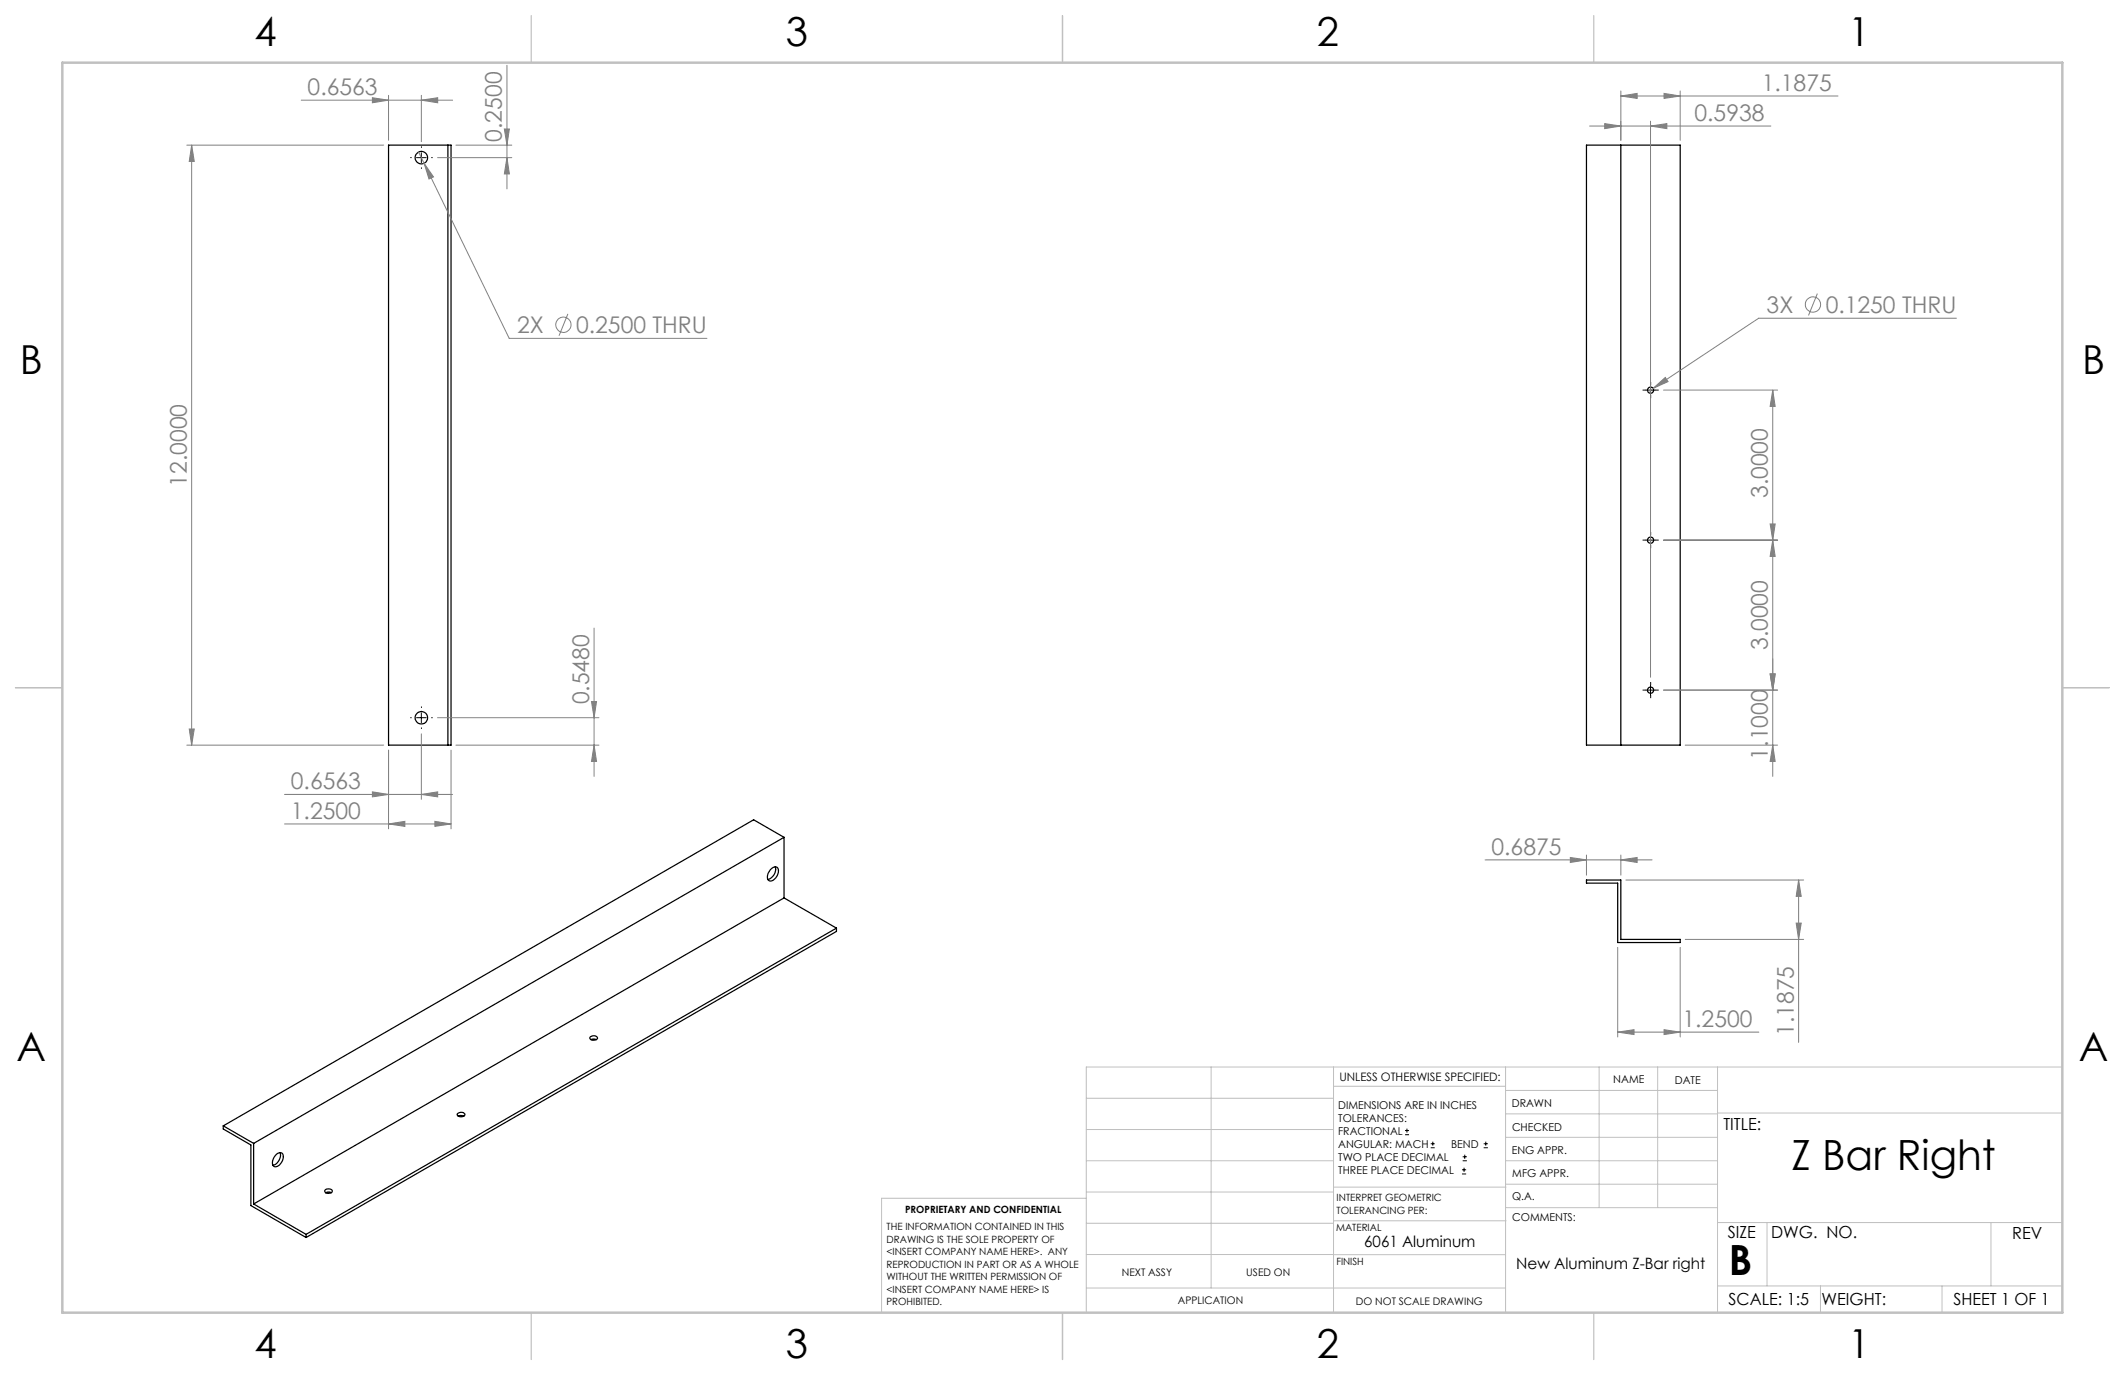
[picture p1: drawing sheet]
<svg xmlns="http://www.w3.org/2000/svg" width="432mm" height="279mm" viewBox="0 0 432 279" stroke-linecap="round" stroke-linejoin="round" font-family="sans-serif">
<g fill="none" stroke="#000" stroke-width=".25">
<path d="M79 29.5h12.7v121.9h-12.7zM91 29.5v121.9M322.4 29.5h19v121.9h-19zM329.4 29.5v121.9M156.5 176.8a1.02 1.02 0 0 1 1.5-.4 2.06 2.06 0 0 1-1.5 2.6 1.01 1.01 0 0 1-.4-1.5zM157.5 176.1a2.12 2.12 0 0 1-1.5 2.6M159.3 170.1l-6.2-3.5-107.7 62.2M159.3 170.1l-107.8 62.2M159.3 170.1v12.4M322.4 178.8h7v12.1h12v.6h-12.7v-12h-6.3zM159.3 182.5l-107.8 62.2M159.3 182.5l10.7 6.1"/>
<path d="M170 188.6l-107.8 62.2M170 188.6v.7l-107.8 62.2M119.9 210.8a.91 .91 0 0 1 1.5 .2 .98 .98 0 0 1-1.6 0zM120.1 211.2l.4-.1 .7 .1M45.4 228.8v.6l5.6 3.3v12.3l11.2 6.5M45.4 228.8l6.1 3.5M51.5 232.3v12.4M56.2 234.6a.8 .8 0 0 1 1.1-.3 .8 .8 0 0 1 .2 1.1 1.73 1.73 0 0 1-1.8 1.6 1.82 1.82 0 0 1 .5-2.4zM56.9 234.2a2.18 2.18 0 0 1-1.5 2.6M92.9 226.3a.91 .91 0 0 1 1.6 .3 .96 .96 0 0 1-1.6-.1zM93.1 226.8l.5-.1 .7 .1M51.5 244.7l10.7 6.1"/>
<path d="M62.2 250.8v.7M66.1 241.7l.8-.1 .6 .3a.78 .78 0 0 1-.8 .6 .78 .78 0 0 1-.7-.6zM66.2 242.4l.4-.2 .7 .2"/>
<circle cx="85.6" cy="32" r="1.27"/>
<circle cx="335.4" cy="79.3" r=".63"/>
<circle cx="335.4" cy="109.8" r=".63"/>
<circle cx="85.6" cy="145.8" r="1.27"/>
<circle cx="335.4" cy="140.2" r=".63"/>
</g>
<g fill="none" stroke="#808080" stroke-width=".2">
<path d="M75.7 19.9l3.3 .5-3.3 .5zM79 19.4v9.1M85.6 19.4v9.4M103 13.3v25.1M329.4 19.5l3.3-.5v1zM329.4 18.5v10M329.4 19.5h44.1M338.1 19l3.3 .5-3.3 .5zM341.4 18.5v10M38 29.5h40M38.9 29.5l.6 3.3h-1zM38.9 29.5v121.9"/>
<path d="M61.2 20.4h30.8M85.1 30.9l1.1 2.3M85.6 20.4l3.3-.5v1zM86.2 33.2l1.9 2.7-.9 .5zM86.2 33.2l17.3 35.6h40.2M88.9 32h15.1M92.6 29.5h11.4M102.5 26.2h1l-.5 3.3zM103 32l.5 3.3h-1zM323 25.6h36.8M326.1 25.1l3.3 .5-3.3 .5zM335.4 25.6l3.3-.5v1z"/>
<path d="M335.4 24.6v113M369.3 59.7l-1.8 4.4M115.4 63.8l-1.8 4.4M335.9 78.9l2.5-2.2 .5 .8zM335.9 78.9l-1 .7M338 79.3h23.2M360.2 79.3l.5 3.3h-1zM360.2 79.3v78.5M397.5 64.7h-40.1l-21.5 14.2M338 109.7h23.2M359.7 106.5h1l-.5 3.2zM360.2 109.7l.5 3.4h-1z"/>
<path d="M120.7 127.6v30.2M359.7 136.9h1l-.5 3.3zM38 151.4h40M38.5 148.1h1l-.6 3.3zM79 152.4v16M85.6 149.1v13.3M88.9 145.8h32.8M91.7 152.4v16M92.6 151.4h29.1M120.2 142.6h1l-.5 3.2zM120.7 151.4l.5 3.3h-1zM338 140.2h23.2"/>
<path d="M342.4 151.4h18.8M360.2 151.4l.5 3.3h-1zM57.8 167.4h33.9M57.8 161.4h34.2M75.7 160.9l3.3 .5-3.3 .5zM79 167.4l3.3-.5v1zM85.6 161.4l3.3-.5v1zM88.4 166.9l3.3 .5-3.3 .5zM301.8 174.7h33.9M319.1 174.2l3.3 .5-3.3 .6zM322.4 173.7v4.1M329.4 174.7l3.3-.5v1.1z"/>
<path d="M329.4 173.7v4.1M330.4 178.8h36.1M365.5 178.8l.5 3.3h-1zM365.5 178.8v33M328.7 192.5v18.2M341.4 192.5v18.2M342.4 190.9h24.1M365 187.6h1l-.5 3.3zM328.7 209.7l3.3-.5v1zM328.7 209.7h28.7M338.1 209.2l3.3 .5-3.3 .5z"/>
<circle cx="114.5" cy="66" r="1.55"/>
<circle cx="368.4" cy="61.9" r="1.55"/>
</g>
<g fill="none" stroke="#000" stroke-width=".2">
<path d="M84.6 32h2M85.6 31v2.1M334.4 79.3h2M335.4 78.3v2M334.4 109.7h2M335.4 108.8v2M335.4 139.2v2.1M84.6 145.8h2M85.6 144.9v2M334.4 140.2h2M285.5 230.6h.8M285.5 229.7h.8"/>
<path d="M285.9 229.3v.9M290.7 233.2h.8M290.7 232.4h.8M291.1 232v.8M297.1 238.5h.8M297.1 237.7h.8M297.2 235.9h.9M297.2 235.1h.9M297.5 237.3v.8M297.6 234.6v.9M301.5 233.2h.8M301.5 232.4h.8"/>
<path d="M301.9 232v.8"/>
</g>
<g fill="none" stroke="#000" stroke-width=".2" stroke-dasharray="15.2 1.3 1.3 1.3" stroke-linecap="butt">
<path d="M83.6 32h-.2M85.6 30v-.2M85.6 34v.3M87.6 32h.3M334.4 79.3h-.6M335.4 78.3v-.7M336.4 79.3h.6M335.4 80.3v.6M334.4 109.7h-.6M335.4 108.7v-.6M335.4 110.7v.7M336.4 109.7h.6"/>
<path d="M335.4 139.2v-.6M83.6 145.8h-.2M85.6 143.8v-.2M85.6 147.8v.3M87.6 145.8h.3M334.4 140.2h-.6M335.4 141.2v.7M336.4 140.2h.6"/>
</g>
<g fill="none" stroke="#c0c0c0" stroke-width=".2">
<path d="M246.1 216.8v44.9M271 216.8v49.9M305.9 216.8v49.9M324.9 216.8v28.6M336.8 216.8v28.6M349 216.8v49.9M419.1 216.8h-198.4v49.9M220.7 235.9h50.3M220.7 229.5h50.3M220.7 223.2h50.3M271 220.7h34.9M305.9 231.1h43.1"/>
<path d="M305.9 226.3h43.1M305.9 221.6h43.1M305.9 235.9h43.1M349 226.2h70.1M220.7 248.6h50.3M220.7 242.2h50.3M220.7 254.9h50.3M220.7 243.5h-41.6v23.2M271 255h34.9M271 248.1h35M271 241.2h35M305.9 240.6h43.1"/>
<path d="M306 245.4h43M349 248.4h70.1M359.1 248.4v12.9M404.6 248.4v12.9M220.7 261.7h85.2M349 261.3h70.1M369.9 261.3v5.4M394.6 261.3v5.4"/>
</g>
<path d="M108 3.2v9.5M215.9 3.2v9.5M323.8 3.2v9.5M3.1 139.7h9.6M419.1 139.7h9.5M108 266.7v9.6M215.9 266.7v9.6M323.8 266.7v9.6" fill="none" stroke="#c0c0c0" stroke-width=".25"/>
<path d="M12.7 12.7h406.4v254h-406.4z" fill="none" stroke="#c0c0c0" stroke-width=".5"/>
<g fill="#808080">
<path d="M335.4 25.6l3.3-.5v1zM326.1 25.1l3.3 .5-3.3 .5zM85.6 161.4l3.3-.5v1zM75.7 160.9l3.3 .5-3.3 .5zM85.6 20.4l3.3-.5v1zM75.7 19.9l3.3 .5-3.3 .5zM329.4 174.7l3.3-.5v1.1zM319.1 174.2l3.3 .5-3.3 .6z"/>
<path d="M329.4 19.5l3.3-.5v1zM338.1 19l3.3 .5-3.3 .5zM335.9 78.9l3-1.4-.5-.8zM79 167.4l3.3-.5v1zM88.4 166.9l3.3 .5-3.3 .5zM86.2 33.2l1 3.2 .9-.5zM328.7 209.7l3.3-.5v1zM338.1 209.2l3.3 .5-3.3 .5z"/>
<path d="M360.2 151.4l.5 3.3h-1zM359.7 136.9h1l-.5 3.3zM38.5 148.1h1l-.6 3.3zM38.9 29.5l.6 3.3h-1zM103 32l.5 3.3h-1zM102.5 26.2h1l-.5 3.3zM365 187.6h1l-.5 3.3zM365.5 178.8l.5 3.3h-1z"/>
<path d="M360.2 109.7l.5 3.4h-1zM359.7 136.9h1l-.5 3.3zM360.2 79.3l.5 3.3h-1zM359.7 106.5h1l-.5 3.2zM120.2 142.6h1l-.5 3.2zM120.7 151.4l.5 3.3h-1z"/>
</g>
<g font-size="8.5">
<text x="364" y="237.7">Z Bar Right</text>
<text x="351.3" y="259">B</text>
</g>
<g font-size="8.1">
<text x="51.7" y="9.3">4</text>
<text x="159.7" y="9.3">3</text>
<text x="267.6" y="9.3">2</text>
<text x="375.6" y="9.3">1</text>
<text x="4" y="76">B</text>
<text x="423.1" y="76">B</text>
<text x="3.3" y="215.7">A</text>
<text x="422.4" y="215.7">A</text>
<text x="51.7" y="276">4</text>
<text x="159.7" y="276">3</text>
<text x="267.6" y="276">2</text>
<text x="375.6" y="276">1</text>
</g>
<g font-size="4.7" fill="#808080">
<text x="62.5" y="19.3">0.6563</text>
<text x="358" y="18.5">1.1875</text>
<text x="102" y="28.8" transform="rotate(-90 102 28.8)">0.2500</text>
<text x="344.3" y="24.6">0.5938</text>
<text x="359" y="63.6">3X</text>
<text x="371" y="63.6">0.1250 THRU</text>
<text x="105.1" y="67.7">2X</text>
<text x="117.1" y="67.7">0.2500 THRU</text>
<text x="38" y="98.9" transform="rotate(-90 38 98.9)">12.0000</text>
<text x="359.2" y="101.2" transform="rotate(-90 359.2 101.2)">3.0000</text>
<text x="359.2" y="132.1" transform="rotate(-90 359.2 132.1)">3.0000</text>
<text x="119.7" y="143.1" transform="rotate(-90 119.7 143.1)">0.5480</text>
<text x="359.2" y="154.3" transform="rotate(-90 359.2 154.3)">1.1000</text>
<text x="59.1" y="160.4">0.6563</text>
<text x="59.1" y="166.4">1.2500</text>
<text x="303.1" y="173.7">0.6875</text>
<text x="341.9" y="208.7">1.2500</text>
<text x="364.5" y="210.5" transform="rotate(-90 364.5 210.5)">1.1875</text>
</g>
<g font-size="3.4">
<text x="350.2" y="229.5">TITLE:</text>
<text x="351.1" y="251.6">SIZE</text>
<text x="359.9" y="251.6">DWG. NO.</text>
<text x="408.9" y="251.7">REV</text>
<text x="351.2" y="265.2">SCALE: 1:5</text>
<text x="370.1" y="265.3">WEIGHT:</text>
<text x="396.9" y="265.2">SHEET 1 OF 1</text>
</g>
<g font-size="3.2">
<text x="277.2" y="253.3">6061 Aluminum</text>
<text x="308.1" y="257.8">New Aluminum Z-Bar right</text>
</g>
<text font-size="2.4" x="272.2" y="219.7">UNLESS OTHERWISE SPECIFIED:</text>
<g font-size="2.2">
<text x="327.8" y="220.1">NAME</text>
<text x="340.3" y="220.2">DATE</text>
<text x="271.9" y="225.3">DIMENSIONS ARE IN INCHES</text>
<text x="271.9" y="227.9">TOLERANCES:</text>
<text x="307.2" y="224.9">DRAWN</text>
<text x="271.9" y="230.6">FRACTIONAL</text>
<text x="271.9" y="233.2">ANGULAR: MACH</text>
<text x="294.9" y="233.2">BEND</text>
<text x="307.3" y="229.8">CHECKED</text>
<text x="271.9" y="235.9">TWO PLACE DECIMAL</text>
<text x="271.9" y="238.5">THREE PLACE DECIMAL</text>
<text x="307.2" y="234.5">ENG APPR.</text>
<text x="307.3" y="239.2">MFG APPR.</text>
<text x="307.3" y="243.9">Q.A.</text>
<text x="307.3" y="248.1">COMMENTS:</text>
</g>
<g font-size="2.1">
<text x="227.9" y="259.2">NEXT ASSY</text>
<text x="253.3" y="259.2">USED ON</text>
<text x="239.3" y="265">APPLICATION</text>
<text x="275.5" y="265.1">DO NOT SCALE DRAWING</text>
</g>
<g font-size="2">
<text x="271.6" y="244.1">INTERPRET GEOMETRIC</text>
<text x="180.2" y="250">THE INFORMATION CONTAINED IN THIS</text>
<text x="183.9" y="246.4">PROPRIETARY AND CONFIDENTIAL</text>
<text x="271.5" y="250.2">MATERIAL</text>
<text x="271.6" y="246.6">TOLERANCING PER:</text>
<text x="180.2" y="252.5">DRAWING IS THE SOLE PROPERTY OF</text>
<text x="180.2" y="255.1">&lt;INSERT COMPANY NAME HERE&gt;. ANY</text>
<text x="180.2" y="257.6">REPRODUCTION IN PART OR AS A WHOLE</text>
<text x="271.5" y="257">FINISH</text>
<text x="180.2" y="260.1">WITHOUT THE WRITTEN PERMISSION OF</text>
<text x="180.2" y="262.6">&lt;INSERT COMPANY NAME HERE&gt; IS</text>
<text x="180.2" y="265.2">PROHIBITED.</text>
</g>
</svg>
